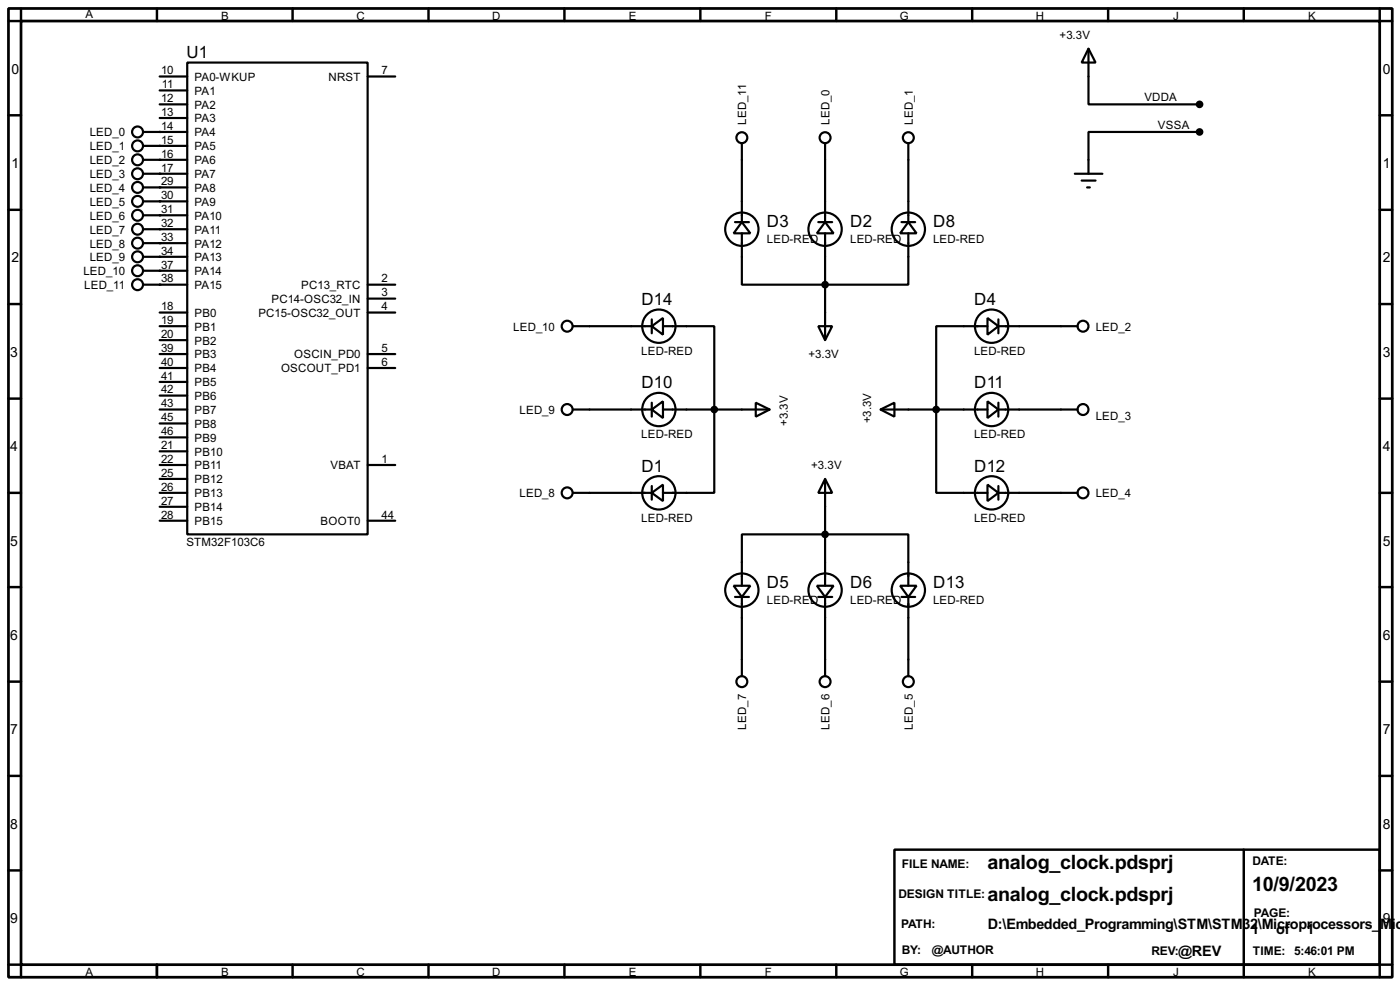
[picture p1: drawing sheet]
<svg xmlns="http://www.w3.org/2000/svg" width="256mm" height="180mm" viewBox="0 0 256 180" stroke-linecap="round" stroke-linejoin="round" font-family="sans-serif">
<path d="M1.6 1.6h253.5v177.3h-253.5zM3.9 3.9h248.9v172.7h-248.9z" fill="none" stroke="#000" stroke-width=".5"/>
<g fill="none" stroke="#000" stroke-width=".45">
<path d="M3.9 1.6v2.3h-2.3M28.8 1.6v2.3M53.6 1.6v2.3M78.5 1.6v2.3M103.4 1.6v2.3M128.3 1.6v2.3M153.2 1.6v2.3M178.1 1.6v2.3M203 1.6v2.3M227.9 1.6v2.3M252.8 1.6v2.3h2.3M1.6 21.1h2.3"/>
<path d="M1.6 38.4h2.3M252.8 21.1h2.3M252.8 38.4h2.3M1.6 55.7h2.3M252.8 55.7h2.3M1.6 73h2.3M252.8 73h2.3M1.6 90.2h2.3M252.8 90.2h2.3M1.6 107.5h2.3M252.8 107.5h2.3M1.6 124.8h2.3"/>
<path d="M252.8 124.8h2.3M1.6 142h2.3M1.6 159.3h2.3M163.9 155.5h88.9v21.1h-88.9zM227.9 155.5v23.4M252.8 142h2.3M252.8 159.3h2.3M1.6 176.6h2.3v2.3M28.8 176.6v2.3M53.6 176.6v2.3M78.5 176.6v2.3M103.4 176.6v2.3"/>
<path d="M128.3 176.6v2.3M153.2 176.6v2.3M178.1 176.6v2.3M203 176.6v2.3M255.1 176.6h-2.3v2.3"/>
</g>
<g fill="none" stroke="#000" stroke-width=".4">
<path d="M29.3 14h5M29.3 19.1h5M29.3 16.6h5M34.3 11.5h33.1v86.3h-33.1zM67.4 14h5M199.4 8.9l1.3 2.6h-2.5zM199.4 8.9v10.2h20.4M26.2 31.8h8.1M26.2 34.3h8.1M26.2 24.2h8.1M26.2 26.7h8.1M26.2 29.3h8.1"/>
<path d="M26.2 36.9h8.1M26.2 39.4h8.1M29.3 21.6h5M135.9 26.2v14.5M151.2 26.2v14.5M166.4 26.2v14.5M196.9 31.8h5.1M198.2 33.1h2.5M199.2 34.3h.5M219.8 24.2h-20.4v7.6M26.2 42h8.1M26.2 44.5h8.1"/>
<path d="M26.2 47h8.1M26.2 49.6h8.1M26.2 52.1h8.1M29.3 59.7h5M29.3 57.2h5M67.4 52.1h5M67.4 57.2h5M67.4 54.7h5M105 59.7h14.4M119.4 59.7l2.1-1.5v3.1zM119.4 58.5v2.5M121.5 59.7h9.4v30.5h-9.4"/>
<path d="M134.7 40.7h2.5M135.9 40.7l1.6 2h-3.1zM135.9 42.7v9.4h30.5v-9.4M149.9 59.7h2.6l-1.3 2.6zM149.9 40.7h2.6M151.2 40.7l1.5 2h-3zM151.2 42.7v19.6M165.2 40.7h2.5M166.4 40.7l1.5 2h-3zM180.9 58.2l2 1.5-2 1.6zM180.9 59.7h-9.4v30.5h9.4M182.9 59.7h14.5"/>
<path d="M182.9 58.5v2.5M29.3 75h5M29.3 64.8h5M29.3 67.4h5M29.3 77.5h5M29.3 62.3h5M29.3 69.9h5M29.3 72.4h5M67.4 64.8h5M67.4 67.4h5M105 75h14.4M119.4 75l2.1-1.5v3z"/>
<path d="M119.4 73.7v2.6M121.5 75h19.5M138.5 73.7l2.5 1.3-2.5 1.3zM161.3 75l2.6-1.3v2.6zM161.3 75h19.6M180.9 73.5l2 1.5-2 1.5zM182.9 75h14.5M182.9 73.7v2.6M29.3 90.2h5M29.3 95.3h5M29.3 80.1h5M29.3 82.6h5"/>
<path d="M29.3 85.1h5M29.3 87.7h5M29.3 92.8h5M67.4 95.3h5M67.4 85.1h5M105 90.2h14.4M119.4 90.2l2.1-1.5v3zM119.4 89v2.5M151.2 87.7l1.3 2.5h-2.6zM151.2 87.7v19.5M180.9 88.7l2 1.5-2 1.5zM182.9 90.2h14.5"/>
<path d="M182.9 89v2.5M134.4 107.2h3.1l-1.6 2.1zM134.7 109.3h2.5M135.9 107.2v-9.4h30.5v9.4M135.9 109.3v14.5M149.7 107.2h3l-1.5 2.1zM149.9 109.3h2.6M151.2 109.3v14.5M164.9 107.2h3l-1.5 2.1zM165.2 109.3h2.5M166.4 109.3v14.5"/>
<circle cx="25.2" cy="31.8" r="1"/>
<circle cx="25.2" cy="34.3" r="1"/>
<circle cx="25.2" cy="36.9" r="1"/>
<circle cx="25.2" cy="29.3" r="1"/>
<circle cx="25.2" cy="26.7" r="1"/>
<circle cx="25.2" cy="39.4" r="1"/>
<circle cx="25.2" cy="24.2" r="1"/>
<circle cx="135.9" cy="25.2" r="1"/>
<circle cx="151.1" cy="25.2" r="1"/>
<circle cx="166.4" cy="25.2" r="1"/>
<circle cx="25.2" cy="47" r="1"/>
<circle cx="25.2" cy="49.6" r="1"/>
<circle cx="25.2" cy="42" r="1"/>
<circle cx="25.2" cy="44.5" r="1"/>
<circle cx="25.2" cy="52.1" r="1"/>
<circle cx="103.9" cy="59.7" r="1"/>
<circle cx="120.7" cy="59.7" r="3.1"/>
<circle cx="135.9" cy="42" r="3.1"/>
<circle cx="151.1" cy="42" r="3.1"/>
<circle cx="166.4" cy="42" r="3.1"/>
<circle cx="181.6" cy="59.7" r="3.1"/>
<circle cx="198.4" cy="59.7" r="1"/>
<circle cx="103.9" cy="75" r="1"/>
<circle cx="120.7" cy="75" r="3.1"/>
<circle cx="181.6" cy="75" r="3.1"/>
<circle cx="198.4" cy="75" r="1"/>
<circle cx="103.9" cy="90.2" r="1"/>
<circle cx="120.7" cy="90.2" r="3.1"/>
<circle cx="181.6" cy="90.2" r="3.1"/>
<circle cx="198.4" cy="90.2" r="1"/>
<circle cx="135.9" cy="108" r="3.1"/>
<circle cx="151.1" cy="108" r="3.1"/>
<circle cx="166.4" cy="108" r="3.1"/>
<circle cx="135.9" cy="124.8" r="1"/>
<circle cx="151.1" cy="124.8" r="1"/>
<circle cx="166.4" cy="124.8" r="1"/>
</g>
<g fill="#000">
<circle cx="29.3" cy="24.2" r=".2"/>
<circle cx="29.3" cy="26.7" r=".2"/>
<circle cx="29.3" cy="29.3" r=".2"/>
<circle cx="29.3" cy="31.8" r=".2"/>
<circle cx="29.3" cy="34.3" r=".2"/>
<circle cx="29.3" cy="36.9" r=".2"/>
<circle cx="29.3" cy="39.4" r=".2"/>
<circle cx="29.3" cy="52.1" r=".2"/>
<circle cx="29.3" cy="49.6" r=".2"/>
<circle cx="29.3" cy="42" r=".2"/>
<circle cx="29.3" cy="44.5" r=".2"/>
<circle cx="29.3" cy="47" r=".2"/>
</g>
<g fill="#000" stroke="#000" stroke-width=".4">
<circle cx="219.7" cy="19.1" r=".5"/>
<circle cx="219.7" cy="24.2" r=".5"/>
<circle cx="151.1" cy="52.1" r=".5"/>
<circle cx="130.8" cy="75" r=".5"/>
<circle cx="171.5" cy="75" r=".5"/>
<circle cx="151.1" cy="97.8" r=".5"/>
</g>
<g font-size="4.1">
<text x="180.9" y="159.1">analog_clock.pdsprj</text>
<text x="180.9" y="164.9">analog_clock.pdsprj</text>
<text x="229.4" y="163.1">10/9/2023</text>
</g>
<g font-size="3.5">
<text x="34.2" y="10.6">U1</text>
<text x="140.5" y="41.6">D3</text>
<text x="155.8" y="41.6">D2</text>
<text x="171" y="41.6">D8</text>
<text x="117.5" y="55.9">D14</text>
<text x="178.5" y="55.9">D4</text>
<text x="117.5" y="71.1">D10</text>
<text x="178.5" y="71.1">D11</text>
<text x="117.5" y="86.4">D1</text>
<text x="178.5" y="86.4">D12</text>
<text x="140.5" y="107.7">D5</text>
<text x="155.8" y="107.7">D6</text>
<text x="171" y="107.7">D13</text>
</g>
<g font-size="3">
<text x="180.9" y="170">D:\Embedded_Programming\STM\STM32\Microprocessors_</text>
<text x="229.2" y="171">1</text>
<text x="233.8" y="171">of</text>
<text x="239.4" y="171">1</text>
<text x="252.8" y="170">Mi</text>
<text x="255.7" y="170">c</text>
<text x="215.9" y="175">@REV</text>
</g>
<g font-size="2.9">
<text x="2.1" y="13.5">0</text>
<text x="253.4" y="13.5">0</text>
<text x="2.1" y="30.7">1</text>
<text x="253.4" y="30.7">1</text>
<text x="2.1" y="48">2</text>
<text x="253.4" y="48">2</text>
<text x="1.9" y="65.3">3</text>
<text x="253.4" y="65.3">3</text>
<text x="1.9" y="82.5">4</text>
<text x="253.4" y="82.5">4</text>
<text x="1.9" y="99.9">5</text>
<text x="253.4" y="99.9">5</text>
<text x="1.9" y="117.1">6</text>
<text x="253.4" y="117.1">6</text>
<text x="1.9" y="134.4">7</text>
<text x="253.4" y="134.4">7</text>
<text x="1.9" y="151.7">8</text>
<text x="253.4" y="151.7">8</text>
<text x="1.9" y="168.9">9</text>
<text x="253.4" y="168.9">9</text>
</g>
<g font-size="2.5">
<text x="165.2" y="158.9">FILE NAME:</text>
<text x="229.4" y="158.4">DATE:</text>
<text x="164.6" y="164.4">DESIGN TITLE:</text>
<text x="229.7" y="167.8">PAGE:</text>
<text x="165.1" y="169.8">PATH:</text>
<text x="165.2" y="174.6">BY:</text>
<text x="170.7" y="174.6">@AUTHOR</text>
<text x="210.9" y="174.8">REV:</text>
<text x="229.5" y="174.8">TIME: 5:46:01 PM</text>
</g>
<g font-size="2.4">
<text x="15.6" y="3.4">A</text>
<text x="40.5" y="3.6">B</text>
<text x="65.3" y="3.6">C</text>
<text x="90.2" y="3.6">D</text>
<text x="115.2" y="3.6">E</text>
<text x="140.1" y="3.6">F</text>
<text x="164.8" y="3.6">G</text>
<text x="189.8" y="3.6">H</text>
<text x="214.9" y="3.6">J</text>
<text x="239.6" y="3.6">K</text>
<text x="194.1" y="7.2">+3.3V</text>
<text x="29.5" y="13.6">10</text>
<text x="29.7" y="16.2">11</text>
<text x="35.6" y="14.8">PA0-WKUP</text>
<text x="35.6" y="17.3">PA1</text>
<text x="60.2" y="14.8">NRST</text>
<text x="69.9" y="13.6">7</text>
<text x="29.5" y="18.7">12</text>
<text x="29.5" y="21.2">13</text>
<text x="29.5" y="23.8">14</text>
<text x="35.6" y="19.9">PA2</text>
<text x="35.6" y="22.4">PA3</text>
<text x="136.7" y="22.9" transform="rotate(-90 136.7 22.9)">LED_11</text>
<text x="152" y="22.9" transform="rotate(-90 152 22.9)">LED_0</text>
<text x="167.2" y="22.9" transform="rotate(-90 167.2 22.9)">LED_1</text>
<text x="209.6" y="18.5">VDDA</text>
<text x="212.1" y="23.6">VSSA</text>
<text x="16.4" y="25">LED_0</text>
<text x="16.4" y="27.5">LED_1</text>
<text x="29.5" y="26.3">15</text>
<text x="29.5" y="28.9">16</text>
<text x="35.6" y="25">PA4</text>
<text x="35.6" y="27.5">PA5</text>
<text x="16.4" y="30">LED_2</text>
<text x="16.4" y="32.6">LED_3</text>
<text x="16.4" y="35.1">LED_4</text>
<text x="29.5" y="31.4">17</text>
<text x="29.5" y="33.9">29</text>
<text x="35.6" y="30">PA6</text>
<text x="35.6" y="32.6">PA7</text>
<text x="35.6" y="35.1">PA8</text>
<text x="16.4" y="37.7">LED_5</text>
<text x="16.4" y="40.2">LED_6</text>
<text x="29.5" y="36.5">30</text>
<text x="29.5" y="39">31</text>
<text x="29.5" y="41.6">32</text>
<text x="35.6" y="37.7">PA9</text>
<text x="35.6" y="40.2">PA10</text>
<text x="16.4" y="42.7">LED_7</text>
<text x="16.4" y="45.3">LED_8</text>
<text x="16.4" y="47.8">LED_9</text>
<text x="29.5" y="44.1">33</text>
<text x="29.5" y="46.6">34</text>
<text x="35.6" y="42.7">PA11</text>
<text x="35.6" y="45.3">PA12</text>
<text x="35.6" y="47.8">PA13</text>
<text x="140.5" y="44.5">LED-RED</text>
<text x="155.7" y="44.5">LED-RED</text>
<text x="170.9" y="44.5">LED-RED</text>
<text x="15.3" y="50.4">LED_10</text>
<text x="15.4" y="52.9">LED_11</text>
<text x="29.5" y="49.2">37</text>
<text x="29.5" y="51.7">38</text>
<text x="35.6" y="50.4">PA14</text>
<text x="35.6" y="52.9">PA15</text>
<text x="55.2" y="52.9">PC13_RTC</text>
<text x="69.9" y="51.7">2</text>
<text x="29.5" y="56.8">18</text>
<text x="29.5" y="59.3">19</text>
<text x="35.6" y="58">PB0</text>
<text x="47.3" y="58">PC15-OSC32_OUT</text>
<text x="49.7" y="55.4">PC14-OSC32_IN</text>
<text x="69.9" y="54.3">3</text>
<text x="69.9" y="56.8">4</text>
<text x="29.5" y="61.9">20</text>
<text x="29.5" y="64.4">39</text>
<text x="35.6" y="60.5">PB1</text>
<text x="35.6" y="63.1">PB2</text>
<text x="35.6" y="65.6">PB3</text>
<text x="53.9" y="65.6">OSCIN_PD0</text>
<text x="69.9" y="64.4">5</text>
<text x="94" y="60.5">LED_10</text>
<text x="117.5" y="64.9">LED-RED</text>
<text x="148.1" y="65.6">+3.3V</text>
<text x="178.4" y="64.9">LED-RED</text>
<text x="200.7" y="60.5">LED_2</text>
<text x="29.5" y="67">40</text>
<text x="29.5" y="69.5">41</text>
<text x="29.5" y="72">42</text>
<text x="35.6" y="68.1">PB4</text>
<text x="35.6" y="70.7">PB5</text>
<text x="51.5" y="68.1">OSCOUT_PD1</text>
<text x="69.9" y="67">6</text>
<text x="29.5" y="77.1">45</text>
<text x="29.5" y="74.6">43</text>
<text x="35.6" y="73.2">PB6</text>
<text x="35.6" y="75.8">PB7</text>
<text x="95.2" y="75.8">LED_9</text>
<text x="159.6" y="77.5" transform="rotate(-90 159.6 77.5)">+3.3V</text>
<text x="200.7" y="76.9">LED_3</text>
<text x="29.5" y="79.7">46</text>
<text x="29.5" y="82.2">21</text>
<text x="35.6" y="78.3">PB8</text>
<text x="35.6" y="80.8">PB9</text>
<text x="35.6" y="83.4">PB10</text>
<text x="117.5" y="80.2">LED-RED</text>
<text x="144.4" y="78" transform="rotate(-90 144.4 78)">+3.3V</text>
<text x="178.4" y="80.2">LED-RED</text>
<text x="29.5" y="84.7">22</text>
<text x="29.5" y="87.3">25</text>
<text x="29.5" y="89.8">26</text>
<text x="35.6" y="85.9">PB11</text>
<text x="35.6" y="88.5">PB12</text>
<text x="60.5" y="85.9">VBAT</text>
<text x="69.9" y="84.7">1</text>
<text x="148.6" y="85.9">+3.3V</text>
<text x="29.5" y="92.4">27</text>
<text x="29.5" y="94.9">28</text>
<text x="35.6" y="91">PB13</text>
<text x="35.6" y="93.6">PB14</text>
<text x="69.9" y="94.9">44</text>
<text x="95.2" y="91">LED_8</text>
<text x="117.5" y="95.5">LED-RED</text>
<text x="178.4" y="95.5">LED-RED</text>
<text x="200.7" y="91">LED_4</text>
<text x="34.1" y="100">STM32F103C6</text>
<text x="35.6" y="96.1">PB15</text>
<text x="58.7" y="96.1">BOOT0</text>
<text x="140.5" y="110.6">LED-RED</text>
<text x="155.7" y="110.6">LED-RED</text>
<text x="170.9" y="110.6">LED-RED</text>
<text x="136.7" y="133.5" transform="rotate(-90 136.7 133.5)">LED_7</text>
<text x="152" y="133.5" transform="rotate(-90 152 133.5)">LED_6</text>
<text x="167.2" y="133.5" transform="rotate(-90 167.2 133.5)">LED_5</text>
<text x="15.6" y="178.7">A</text>
<text x="40.5" y="178.7">B</text>
<text x="65.3" y="178.7">C</text>
<text x="90.2" y="178.7">D</text>
<text x="115.2" y="178.7">E</text>
<text x="140.1" y="178.7">F</text>
<text x="164.8" y="178.7">G</text>
<text x="189.8" y="178.7">H</text>
<text x="214.9" y="178.7">J</text>
<text x="239.6" y="178.7">K</text>
</g>
</svg>
